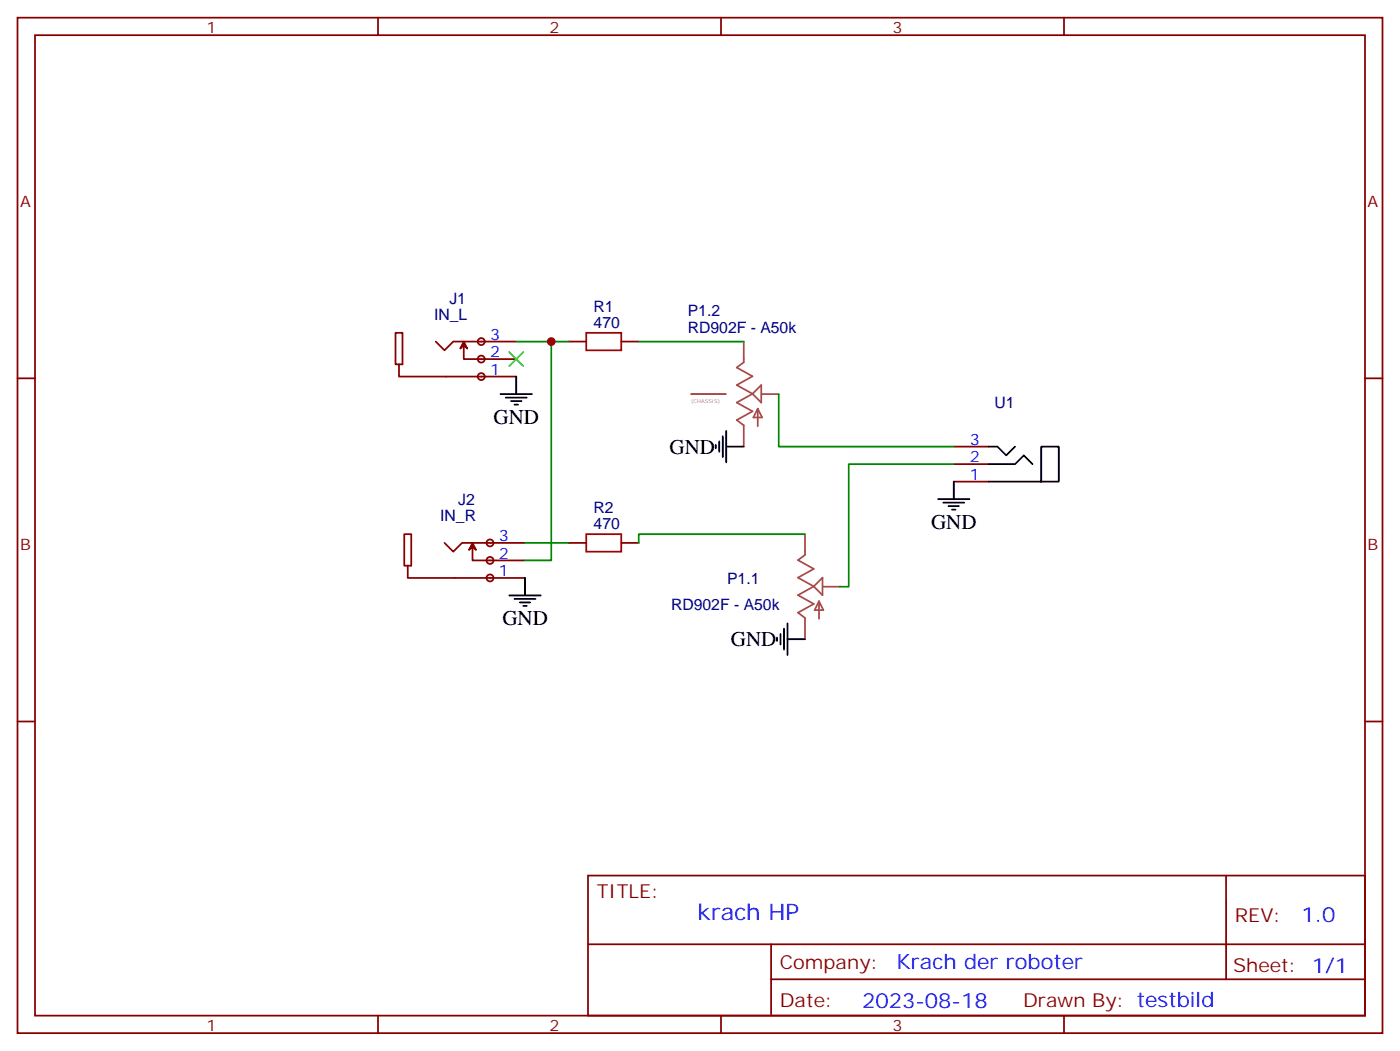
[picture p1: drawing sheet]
<svg xmlns="http://www.w3.org/2000/svg" width="282mm" height="212mm" viewBox="0 0 282 212" stroke-linecap="round" stroke-linejoin="round" font-family="sans-serif">
<g fill="none" stroke="#870000" stroke-width=".35">
<path d="M3.5 3.6h275.2v204.6h-275.2zM7.1 7.1h268.1v197.5h-268.1zM76.2 3.6v3.5M145.3 3.6v3.5M214.5 3.6v3.5M3.5 76.2h3.6M114.7 68.8h3.5M125.2 68.8h3.6M275.2 76.2h3.5M192.3 97h7M192.3 93.5h7M192.3 90h7"/>
<path d="M3.5 145.4h3.6M275.2 145.4h3.5M118.5 176.4h156.7v28.2h-156.7zM247.2 176.4v20.9M118.6 190.3h156.4M155.4 197.3h119.6M155.4 190.3v14.1M76.2 204.6v3.6M145.3 204.6v3.6M214.5 204.6v3.6"/>
</g>
<g fill="none" stroke="#a64a4a" stroke-width=".35">
<path d="M139.3 79.4h7M149.9 68.8v4.2l-1.4 1.1 3.2 1.7-3.2 1.8 3.2 1.8M151.7 79.4l-3.2 1.7 3.2 1.8-3.2 1.7 1.4 1.1v.7M153.5 77.6v3.5l-1.8-1.7zM153.5 79.4h3.5M149.9 86.5v3.5M152.8 82.4v3.5M152.8 82.4l.8 1.7h-1.7zM162.3 107.6v4.2l-1.4 1.1 3.1 1.7-3.1 1.8 3.1 1.8M164 118.2l-3.1 1.7 3.1 1.8-3.1 1.8 1.4 1v.7M165.8 116.4v3.5l-1.8-1.7zM165.9 118.2h3.4"/>
<path d="M162.3 125.3v3.5M165.1 121.2v3.5M165.1 121.2l.9 1.7h-1.8z"/>
</g>
<g fill="none" stroke="#000" stroke-width=".35">
<path d="M144.3 89.6v.7M145 88.9v2.2M145.7 87.9v4.2M146.4 90h3.5M146.4 86.8v6.4M192.3 97v3.6M199.3 97h14.1v-7h-3.5v7M199.3 90h1.8l1.7 1.8 1.8-1.8M199.3 93.5h5.3l1.8-1.7 1.7 1.7M189.1 100.6h6.3M190.1 101.3h4.3M191.2 102h2.1"/>
<path d="M191.9 102.7h.7M156.6 128.4v.8M157.3 127.7v2.2M158 126.7v4.2M158.7 128.8h3.6M158.7 125.6v6.4"/>
</g>
<path d="M157 79.4v10.6h35.3M192.3 93.5h-21.2v24.7h-1.8" fill="none" stroke="#008700" stroke-width=".35"/>
<path d="M118.2 67.1h7v3.5h-7z" fill="none" stroke="#a10000" stroke-width=".35"/>
<g fill="#f0f0f0" stroke="#870000" stroke-width=".35">
<circle cx="97" cy="75.9" r=".71"/>
<circle cx="97" cy="72.4" r=".71"/>
<circle cx="97" cy="68.8" r=".71"/>
</g>
<path d="M80.4 73.4h.7v-6.3h-1.4v6.3h.7v2.5h23.7M87.8 68.8l1.8 1.8 1.8-1.8h12.7M93.5 69.5l.7 .7-.7-1.4-.7 1.4 .7-.7v2.9h10.6M114.7 109.4h3.5M125.2 109.4h3.6" fill="none" stroke="#870000" stroke-width=".35"/>
<path d="M128.8 68.8h21.1M162.3 107.6h-33.5v1.8" fill="none" stroke="#008700" stroke-width=".35"/>
<path d="M118.2 107.6h7v3.6h-7z" fill="none" stroke="#a10000" stroke-width=".35"/>
<g fill="#f0f0f0" stroke="#870000" stroke-width=".35">
<circle cx="98.8" cy="116.5" r=".71"/>
<circle cx="98.8" cy="112.9" r=".71"/>
<circle cx="98.8" cy="109.4" r=".71"/>
</g>
<path d="M82.2 114h.7v-6.4h-1.4v6.4h.7v2.5h23.6M89.6 109.4l1.8 1.8 1.7-1.8h12.7M95.2 110.1l.8 .7-.8-1.4-.7 1.4 .7-.7v2.8h10.6" fill="none" stroke="#870000" stroke-width=".35"/>
<path d="M100.9 79.4h6.3M104.1 75.9v3.5M102 80.1h4.2M103 80.8h2.1M103.7 81.5h.7M102.7 120h6.3M105.8 116.5v3.5M103.7 120.7h4.2M104.8 121.4h2.1M105.5 122.1h.7" fill="none" stroke="#000" stroke-width=".35"/>
<path d="M102.7 70.9l2.8 2.9M105.5 70.9l-2.8 2.9" fill="none" stroke="#3c3" stroke-width=".35"/>
<path d="M104.1 68.8h10.6M111.1 68.8v44.1h-5.3M105.8 109.4h8.9" fill="none" stroke="#008700" stroke-width=".35"/>
<circle cx="111.1" cy="68.8" r=".88" fill="#c00"/>
<text font-size="4.6" fill="#00f" x="140.6" y="185.5">krach HP</text>
<g font-size="4.2">
<text x="99.5" y="85.4">GND</text>
<text x="135" y="91.4">GND</text>
<text x="187.7" y="106.6">GND</text>
<text x="101.3" y="126">GND</text>
<text x="147.3" y="130.2">GND</text>
</g>
<g font-size="4.2" fill="#00f">
<text x="262.3" y="185.7">1.0</text>
<text x="180.7" y="195.2">Krach der roboter</text>
<text x="173.8" y="203.1">2023-08-18</text>
</g>
<g font-size="3.9" fill="#800">
<text x="120.3" y="181">TITLE:</text>
<text x="248.9" y="185.7">REV:</text>
<text x="157.2" y="195.2">Company:</text>
<text x="248.6" y="195.8">Sheet: 1/1</text>
<text x="157.2" y="202.9">Date:</text>
<text x="206.2" y="203">Drawn By: testbild</text>
</g>
<g font-size="3.2" fill="#800">
<text x="41.6" y="6.6">1</text>
<text x="110.8" y="6.6">2</text>
<text x="179.9" y="6.6">3</text>
<text x="4.1" y="41.7">A</text>
<text x="275.7" y="41.7">A</text>
<text x="4.1" y="110.8">B</text>
<text x="275.7" y="110.8">B</text>
<text x="41.6" y="207.6">1</text>
<text x="110.8" y="207.6">2</text>
<text x="179.9" y="207.6">3</text>
</g>
<g font-size="3.2" fill="#000080">
<text x="87.5" y="64.4">IN_L</text>
<text x="90.6" y="61.2">J1</text>
<text x="119.7" y="62.9">R1</text>
<text x="138.6" y="63.6">P1.2</text>
<text x="119.7" y="66">470</text>
<text x="138.6" y="67.1">RD902F - A50k</text>
<text x="200.5" y="82.1">U1</text>
<text x="92.4" y="101.7">J2</text>
<text x="88.7" y="105">IN_R</text>
<text x="119.7" y="106.6">470</text>
<text x="119.7" y="103.4">R2</text>
<text x="146.6" y="117.7">P1.1</text>
<text x="135.3" y="123">RD902F - A50k</text>
</g>
<g font-size="3.2" fill="#00f">
<text x="98.8" y="68.5">3</text>
<text x="98.8" y="75.5">1</text>
<text x="98.8" y="72">2</text>
<text x="195.5" y="89.6">3</text>
<text x="195.5" y="93.2">2</text>
<text x="195.5" y="96.7">1</text>
<text x="100.5" y="112.6">2</text>
<text x="100.5" y="109">3</text>
<text x="100.5" y="116.1">1</text>
</g>
<text font-size="1.1" fill="#838383" x="139.3" y="81.1">(CHASSIS)</text>
</svg>
